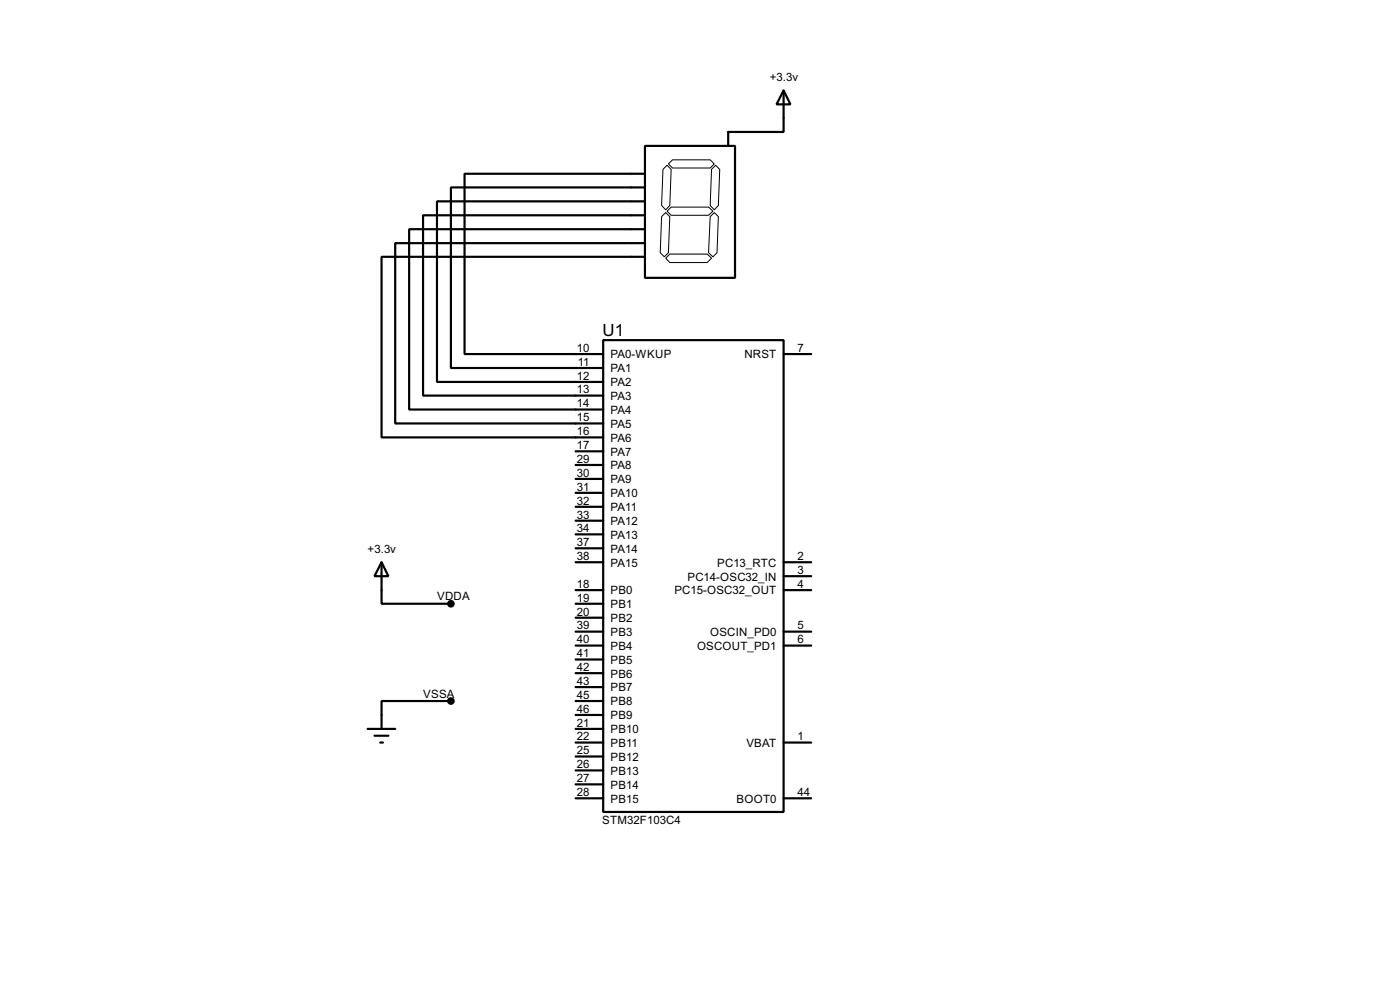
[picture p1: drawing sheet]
<svg xmlns="http://www.w3.org/2000/svg" width="256mm" height="180mm" viewBox="0 0 256 180" stroke-linecap="round" stroke-linejoin="round" font-family="sans-serif">
<g fill="none" stroke="#000" stroke-width=".4">
<path d="M143.6 16.6l1.2 2.5h-2.5zM143.6 16.6v7.6h-10.2v2.5M118.2 26.7h16.5v24.2h-16.5zM118.2 31.8h-33.1v33h25.4M118.2 34.3h-35.6v33.1h27.9M118.2 36.9h-38.1v33h30.4M118.2 39.4h-40.7v33h33M118.2 42h-43.2v33h35.5M118.2 44.5h-45.8v33h38.1M118.2 47h-48.3v33.1h40.6M110.5 62.3h33.1v86.3h-33.1zM143.6 64.8h5"/>
<path d="M105.5 82.6h5M105.5 85.1h5M105.5 87.7h5M105.5 90.2h5M105.5 92.8h5M105.5 95.3h5M105.5 97.8h5M69.9 102.9l1.3 2.6h-2.6zM69.9 102.9v7.6h12.7M105.5 115.6h5M105.5 118.2h5M105.5 108h5"/>
<path d="M105.5 110.5h5M105.5 113.1h5M105.5 100.4h5M105.5 102.9h5M143.6 115.6h5M143.6 118.2h5M143.6 108h5M143.6 102.9h5M143.6 105.5h5M67.4 133.4h5M68.6 134.7h2.6M69.7 135.9h.5"/>
<path d="M82.6 128.3h-12.7v5.1M105.5 128.3h5M105.5 130.9h5M105.5 133.4h5M105.5 135.9h5M105.5 120.7h5M105.5 123.2h5M105.5 125.8h5M105.5 138.5h5M143.6 135.9h5M105.5 146.1h5M105.5 141h5"/>
<path d="M105.5 143.6h5M143.6 146.1h5"/>
</g>
<g fill="#000" stroke="#000" stroke-width=".4">
<circle cx="82.6" cy="110.5" r=".5"/>
<circle cx="82.6" cy="128.3" r=".5"/>
</g>
<path d="M121.2 39.7l.8-.8 .7 .8-.2 6.6-.8 .7-.7-.7zM121.5 31l.7-.7 .8 .7-.3 6.6-.7 .8-.8-.8zM122.2 38.7l.8-.8h6.8l.8 .8-.8 .7h-6.8zM122.5 30l.7-.7h6.9l.8 .7-.8 .8h-6.9zM130.1 39.7l.8-.8 .7 .8-.2 6.6-.8 .7-.8-.7zM130.4 31l.7-.7 .8 .7-.3 6.6-.7 .8-.8-.8zM122 47.3l.7-.8h6.9l.8 .8-.8 .8h-6.9z" fill="none" stroke="#000" stroke-width=".18"/>
<text font-size="3.5" x="110.4" y="61.4">U1</text>
<g font-size="2.4">
<text x="141" y="14.8">+3.3v</text>
<text x="105.7" y="64.4">10</text>
<text x="111.8" y="65.6">PA0-WKUP</text>
<text x="136.4" y="65.6">NRST</text>
<text x="146.1" y="64.4">7</text>
<text x="105.7" y="69.5">12</text>
<text x="105.7" y="72">13</text>
<text x="105.9" y="67">11</text>
<text x="111.8" y="70.7">PA2</text>
<text x="111.8" y="68.1">PA1</text>
<text x="105.7" y="74.6">14</text>
<text x="105.7" y="77.1">15</text>
<text x="111.8" y="73.2">PA3</text>
<text x="111.8" y="75.8">PA4</text>
<text x="105.7" y="79.7">16</text>
<text x="105.7" y="82.2">17</text>
<text x="111.8" y="78.3">PA5</text>
<text x="111.8" y="80.8">PA6</text>
<text x="111.8" y="83.4">PA7</text>
<text x="105.7" y="84.7">29</text>
<text x="105.7" y="87.3">30</text>
<text x="105.7" y="89.8">31</text>
<text x="111.8" y="85.9">PA8</text>
<text x="111.8" y="88.5">PA9</text>
<text x="105.7" y="92.4">32</text>
<text x="105.7" y="94.9">33</text>
<text x="111.8" y="91">PA10</text>
<text x="111.8" y="93.6">PA11</text>
<text x="67.4" y="101.2">+3.3v</text>
<text x="105.7" y="97.4">34</text>
<text x="105.7" y="100">37</text>
<text x="111.8" y="96.1">PA12</text>
<text x="111.8" y="98.6">PA13</text>
<text x="111.8" y="101.2">PA14</text>
<text x="105.7" y="107.6">18</text>
<text x="105.7" y="102.5">38</text>
<text x="111.8" y="103.7">PA15</text>
<text x="125.9" y="106.3">PC14-OSC32_IN</text>
<text x="131.4" y="103.7">PC13_RTC</text>
<text x="146.1" y="102.5">2</text>
<text x="146.1" y="105.1">3</text>
<text x="146.1" y="107.6">4</text>
<text x="80.1" y="109.9">VDDA</text>
<text x="105.7" y="110.1">19</text>
<text x="105.7" y="112.7">20</text>
<text x="111.8" y="108.8">PB0</text>
<text x="111.8" y="111.3">PB1</text>
<text x="111.8" y="113.9">PB2</text>
<text x="123.5" y="108.8">PC15-OSC32_OUT</text>
<text x="105.7" y="115.2">39</text>
<text x="105.7" y="117.8">40</text>
<text x="111.8" y="116.4">PB3</text>
<text x="111.8" y="119">PB4</text>
<text x="127.7" y="119">OSCOUT_PD1</text>
<text x="130.1" y="116.4">OSCIN_PD0</text>
<text x="146.1" y="115.2">5</text>
<text x="146.1" y="117.8">6</text>
<text x="105.7" y="120.3">41</text>
<text x="105.7" y="122.8">42</text>
<text x="105.7" y="125.4">43</text>
<text x="111.8" y="121.5">PB5</text>
<text x="111.8" y="124">PB6</text>
<text x="77.5" y="127.7">VSSA</text>
<text x="105.7" y="127.9">45</text>
<text x="105.7" y="130.5">46</text>
<text x="111.8" y="129.1">PB8</text>
<text x="111.8" y="131.7">PB9</text>
<text x="111.8" y="126.6">PB7</text>
<text x="105.7" y="133">21</text>
<text x="105.7" y="135.5">22</text>
<text x="111.8" y="134.2">PB10</text>
<text x="111.8" y="136.7">PB11</text>
<text x="136.7" y="136.7">VBAT</text>
<text x="146.1" y="135.5">1</text>
<text x="105.7" y="138.1">25</text>
<text x="105.7" y="140.6">26</text>
<text x="105.7" y="143.2">27</text>
<text x="111.8" y="139.3">PB12</text>
<text x="111.8" y="141.8">PB13</text>
<text x="105.7" y="145.7">28</text>
<text x="111.8" y="144.4">PB14</text>
<text x="111.8" y="146.9">PB15</text>
<text x="134.9" y="146.9">BOOT0</text>
<text x="146.1" y="145.7">44</text>
<text x="110.3" y="150.8">STM32F103C4</text>
</g>
</svg>
